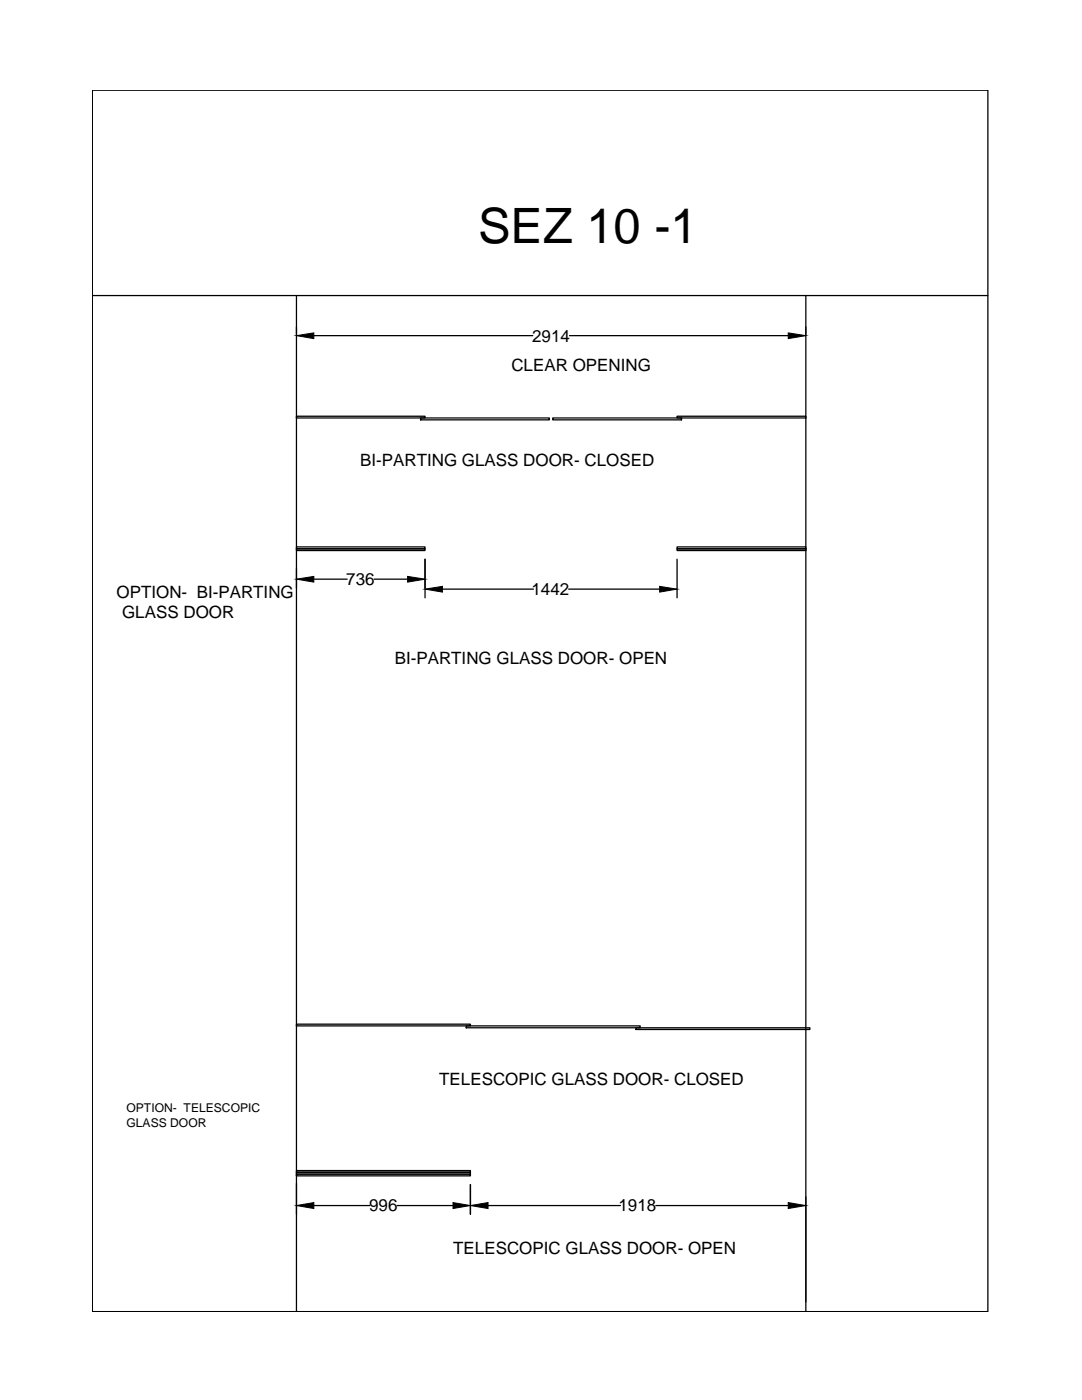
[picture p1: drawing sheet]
<svg xmlns="http://www.w3.org/2000/svg" width="216mm" height="279mm" viewBox="0 0 216 279" stroke-linecap="round" stroke-linejoin="round" font-family="sans-serif">
<!-- layer: 0 -->
<g fill="none" stroke="#000" stroke-width=".25">
<path d="M18.4 18h178.7v243.8h-178.7zM18.4 59h178.7M59.2 59v202.8M160.8 59v202.8M62.6 67h43.7M113.6 67h43.7M59.2 83.1h25.6v.3h-25.6zM83.9 83.4h25.7v.4h-25.7zM110.3 83.4h25.7v.4h-25.7zM135.1 83.1h25.7v.3h-25.7zM59.2 109.1h25.6v.4h-25.6zM59.2 109.5h25.6v.4h-25.6z"/>
<path d="M62.6 115.6h6.7M74.6 115.6h6.7M84.8 111.6v7.7M88.3 117.6h18.1M113.5 117.6h18.1M135.1 109.1h25.7v.4h-25.7zM135.1 109.5h25.7v.4h-25.7zM135.1 111.6v7.7M59.2 204.4h34.7v.3h-34.7zM93 204.7h34.7v.4h-34.7zM126.9 205.1h34.7v.4h-34.7zM59.2 233.6h34.7v.3h-34.7z"/>
<path d="M59.2 233.9h34.7v.4h-34.7zM59.2 234.3h34.7v.4h-34.7zM93.9 236.4v5.9M62.6 240.6h11.2M79.2 240.6h11.2M97.4 240.6h26.4M130.9 240.6h26.4"/>
</g>
<path d="M59.2 67l3.4-.6v1.2zM157.3 66.4l3.5 .6-3.5 .6zM59.2 115.6l3.4-.6v1.2zM81.3 115l3.5 .6-3.5 .6zM84.8 117.6l3.5-.6v1.2zM131.6 117l3.5 .6-3.5 .6zM59.2 240.6l3.4-.6v1.2zM90.4 240l3.5 .6-3.5 .6zM93.9 240.6l3.5-.6v1.2zM157.3 240l3.5 .6-3.5 .6z" fill="#000" stroke="#000" stroke-width=".2"/>
<text font-size="9.7" x="95.4" y="48.6">SEZ 10 -1</text>
<g font-size="3.4">
<text x="106.2" y="68.2">2914</text>
<text x="102" y="74">CLEAR OPENING</text>
<text x="71.9" y="93">BI-PARTING GLASS DOOR- CLOSED</text>
<text x="23.3" y="119.3">OPTION- BI-PARTING</text>
<text x="69.1" y="116.8">736</text>
<text x="106.1" y="118.8">1442</text>
<text x="24.4" y="123.4">GLASS DOOR</text>
<text x="78.8" y="132.5">BI-PARTING GLASS DOOR- OPEN</text>
<text x="87.6" y="216.6">TELESCOPIC GLASS DOOR- CLOSED</text>
<text x="73.7" y="241.8">996</text>
<text x="123.4" y="241.8">1918</text>
<text x="90.4" y="250.2">TELESCOPIC GLASS DOOR- OPEN</text>
</g>
<g font-size="2.4">
<text x="25.2" y="222">OPTION- TELESCOPIC</text>
<text x="25.2" y="224.9">GLASS DOOR</text>
</g>
</svg>
